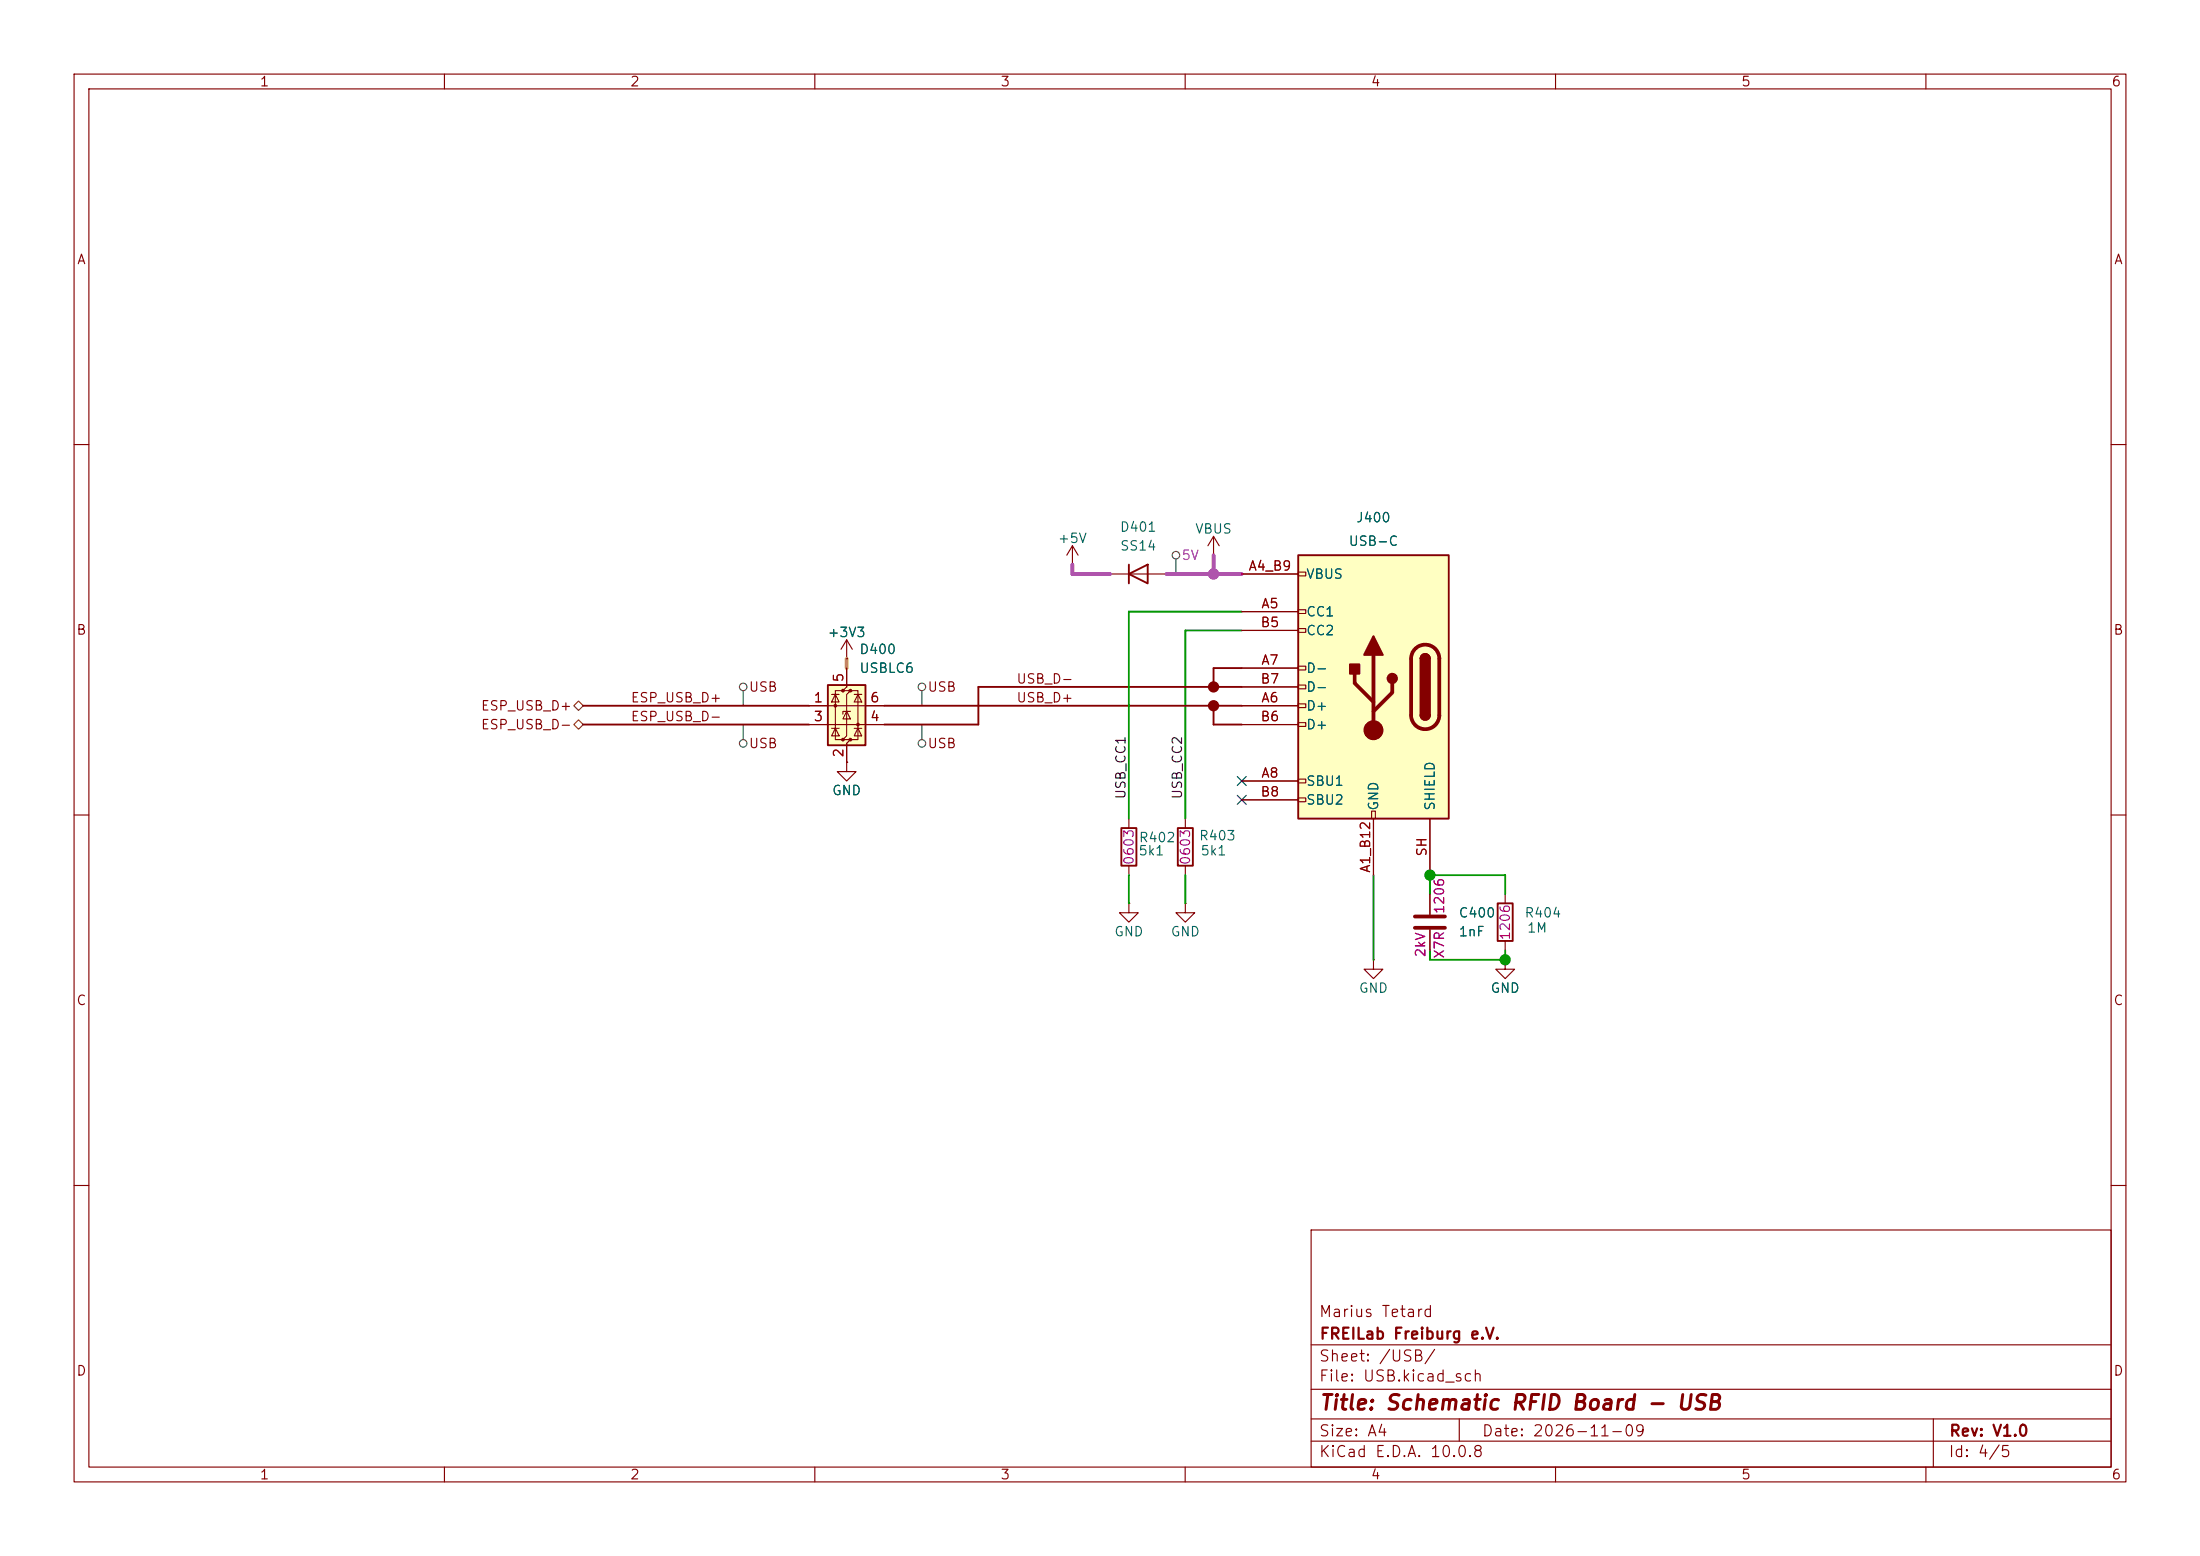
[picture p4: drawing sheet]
<svg xmlns="http://www.w3.org/2000/svg" width="297mm" height="210mm" viewBox="0 0 297 210" stroke-linecap="round" stroke-linejoin="round" font-family="sans-serif">
<g fill="none" stroke="#840000" stroke-width=".15">
<path d="M10 10h277v190h-277zM12 12h273v186h-273zM60 10v2M110 10v2M160 10v2M210 10v2M260 10v2M10 60h2M285 60h2M10 110h2M285 110h2M10 160h2"/>
<path d="M177 166h108v32h-108zM285 160h2M60 198v2M110 198v2M160 198v2M177 194.5h108M177 191.5h108M177 187.5h108M177 181.5h108M197 191.5v3M210 198v2M260 198v2"/>
<path d="M261 191.5v6.5"/>
</g>
<path d="M175.3 74.9h20.3v35.6h-20.3z" fill="#ffffc2"/>
<g fill="none" stroke="#840000" stroke-width=".15">
<path d="M144.8 76.2h.1M144.8 73.7l-.8 1.2M144.8 73.7l.7 1.2M144.8 73.7v2.5M167.6 77.5h7.7M175.3 77.2h1v.5h-1zM114.3 88.9h.1M114.3 86.4l-.8 1.2M114.3 86.4l.8 1.2M114.3 86.4v2.5M167.6 82.6h7.7M167.6 95.3h7.7"/>
<path d="M167.6 90.2h7.7M167.6 85.1h7.7M167.6 97.8h7.7M167.6 92.7h7.7M175.3 82.3h1v.5h-1zM175.3 84.8h1v.5h-1zM175.3 89.9h1v.5h-1zM175.3 92.5h1v.5h-1zM175.3 95h1v.5h-1zM175.3 97.5h1v.5h-1zM167.6 105.4h7.7M167.6 108h7.7"/>
<path d="M175.3 105.2h1v.5h-1zM175.3 107.7h1v.5h-1zM185.2 109.5h.5v1h-.5zM185.4 110.5v7.6M193 110.5v7.6M203.2 120.7v1.2M203.2 127v1.3"/>
</g>
<path d="M175.3 74.9h20.3v35.6h-20.3zM191.8 88.9a.64 .64 0 0 1 .6-.6 .64 .64 0 0 1 .6 .6M191.8 96.5a.64 .64 0 0 0 .6 .7 .64 .64 0 0 0 .6-.7M202.2 121.9h2v5.1h-2z" fill="none" stroke="#840000" stroke-width=".25"/>
<path d="M182.9 90.9v1.3l2.5 2.5M185.4 88.4v10.2M188 92.2v1.3l-2.6 2.5M191.1 87.6a1.9 1.9 0 0 1 2-.5 1.9 1.9 0 0 1 1.2 1.8v7.6a1.91 1.91 0 0 1-1.9 1.9 1.91 1.91 0 0 1-1.9-1.9v-7.6a1.9 1.9 0 0 1 .6-1.3z" fill="none" stroke="#840000" stroke-width=".51"/>
<g fill="#840000" stroke="#840000" stroke-width=".25">
<path d="M191.8 88.9h1.2v7.6h-1.2z"/>
<path d="M192 88.5a.64 .64 0 0 1 .6-.2 .64 .64 0 0 1 .4 .6h-1.2z"/>
<path d="M191.8 96.5h1.2a.64 .64 0 0 1-.6 .7 .64 .64 0 0 1-.6-.7z"/>
<path d="M185.4 85.9l1.3 2.5h-2.6z"/>
<path d="M182.2 89.7h1.3v1.2h-1.3z"/>
<circle cx="188" cy="91.6" r=".63"/>
</g>
<circle cx="185.4" cy="98.6" r="1.27" fill="#840000" stroke="#840000" stroke-width=".15"/>
<path d="M111.8 92.5h5v8.1h-5z" fill="#ffffc2"/>
<g fill="#840000">
<circle cx="112.8" cy="95.2" r=".25"/>
<circle cx="113.8" cy="93.2" r=".25"/>
<circle cx="113.8" cy="99.8" r=".25"/>
<circle cx="114.8" cy="93.2" r=".25"/>
<circle cx="114.8" cy="99.8" r=".25"/>
<circle cx="115.8" cy="97.8" r=".25"/>
</g>
<g fill="none" stroke="#840000" stroke-width=".15">
<path d="M149.9 77.5h7.6M163.8 74.9h.1M163.8 72.4l-.7 1.3M163.8 72.4l.8 1.3M163.8 72.4v2.5M167.6 77.5h7.7M109.2 95.3h10.2M109.2 97.8h10.2M112.3 98.3h1M112.3 93.7h1M112.8 93.7l.5 1h-1zM112.8 98.3l.5 1h-1z"/>
<path d="M113.8 93.2h-1v6.6h1M114.3 90.2v2.5l-.5 .5h1l-.5 .5v5.6l-.5 .5h1l-.5 .5v2.6M114.3 96l.5 1h-1zM114.3 88.9h.1M114.8 96h-1v.4M114.8 93.2h1v6.6h-1M115.3 98.3h1M115.3 93.7h1M115.8 93.7l.5 1h-1zM115.8 98.3l.5 1h-1zM167.6 95.3h7.7M167.6 97.8h7.7"/>
<path d="M167.6 82.6h7.7M167.6 90.2h7.7M167.6 85.1h7.7M167.6 92.7h7.7M114.3 102.9v1.2h1.3l-1.3 1.3-1.3-1.3h1.3M114.3 102.9h.1M152.4 110.5v1.3M152.4 116.8v1.3M160 110.5v1.3M160 116.8v1.3M167.6 105.4h7.7M167.6 108h7.7"/>
<path d="M185.4 110.5v7.6M193 110.5v7.6M152.4 121.9v1.3h1.3l-1.3 1.3-1.3-1.3h1.3M152.4 121.9h.1M160 121.9v1.3h1.3l-1.3 1.3-1.3-1.3h1.3M160 121.9h.1M185.4 129.5v1.3h1.3l-1.3 1.3-1.3-1.3h1.3M185.4 129.5h.1M193 120.7v2.7M193 125.5v2.8M203.2 129.5v1.3h1.3l-1.3 1.3-1.3-1.3h1.3M203.2 129.5h.1"/>
</g>
<path d="M152.4 77.5l2.5-1.3v2.5zM152.4 76.2v2.5M78.7 95.3h30.5M78.7 97.8h30.5M111.8 92.5h5v8.1h-5zM119.4 95.3h48.2M163.8 95.3v2.5h3.8M167.6 92.7h-35.5v5.1h-12.7M167.6 90.2h-3.8v2.5M151.4 111.8h2v5h-2zM159 111.8h2v5h-2z" fill="none" stroke="#840000" stroke-width=".25"/>
<path d="M191 123.7h4.1M191 125.2h4.1" fill="none" stroke="#840000" stroke-width=".51"/>
<g fill="none" stroke="#484848" stroke-width=".15">
<path d="M158.7 75.4v2.1M100.3 93.2v2.1M100.3 97.8v2M124.5 93.2v2.1M124.5 97.8v2"/>
<circle cx="158.8" cy="74.9" r=".51"/>
<circle cx="100.3" cy="92.7" r=".51"/>
<circle cx="124.5" cy="92.7" r=".51"/>
<circle cx="100.3" cy="100.3" r=".51"/>
<circle cx="124.5" cy="100.3" r=".51"/>
</g>
<path d="M77.5 97.8l.6-.6 .6 .6-.6 .6zM77.5 95.3l.6-.7 .6 .7-.6 .6z" fill="none" stroke="#725600" stroke-width=".15"/>
<path d="M167.6 85.1h-7.6v25.4M167.6 82.6h-15.2v27.9M152.4 118.1v3.8M160 118.1v3.8M185.4 118.1v11.4M193 120.7v-2.6h10.2v2.6M193 128.3v1.2h10.2v-1.2" fill="none" stroke="#009600" stroke-width=".25"/>
<path d="M114.3 88.9v1.3" fill="none" stroke="#c2c200" stroke-width=".51"/>
<path d="M144.8 76.2v1.3h5.1M157.5 77.5h10.1M163.8 74.9v2.6" fill="none" stroke="#c200c2" stroke-width=".51"/>
<path d="M167 107.3l1.2 1.3M167 104.8l1.2 1.2M168.2 107.3l-1.2 1.3M168.2 104.8l-1.2 1.2" fill="none" stroke="#000084" stroke-width=".15"/>
<circle cx="203.2" cy="129.5" r=".76" fill="#009600"/>
<circle cx="163.8" cy="95.2" r=".76" fill="#840000"/>
<circle cx="193" cy="118.1" r=".76" fill="#009600"/>
<circle cx="163.8" cy="92.7" r=".76" fill="#840000"/>
<circle cx="163.8" cy="77.5" r=".76" fill="#c200c2"/>
<text font-size="2" fill="#840000" x="178" y="190.8">Title: Schematic RFID Board - USB</text>
<g font-size="1.5" fill="#840000">
<text x="178" y="178.1">Marius Tetard</text>
<text x="178" y="184.1">Sheet: /USB/</text>
<text x="178" y="181.1">FREILab Freiburg e.V.</text>
<text x="178" y="186.8">File: USB.kicad_sch</text>
<text x="178" y="197">KiCad E.D.A. 10.0.8</text>
<text x="178" y="194.2">Size: A4</text>
<text x="200" y="194.2">Date: 2026-11-09</text>
<text x="263" y="197">Id: 4/5</text>
<text x="263" y="194.2">Rev: V1.0</text>
</g>
<g font-size="1.3" fill="#840000">
<text x="35" y="12">1</text>
<text x="85" y="12">2</text>
<text x="135" y="12">3</text>
<text x="185" y="12">4</text>
<text x="235" y="12">5</text>
<text x="285" y="12">6</text>
<text x="10.3" y="36">A</text>
<text x="285.3" y="36">A</text>
<text x="10.2" y="86">B</text>
<text x="285.2" y="86">B</text>
<text x="85.1" y="95.1">ESP_USB_D+</text>
<text x="101" y="93.7">USB</text>
<text x="125.1" y="93.7">USB</text>
<text x="137.1" y="95.1">USB_D+</text>
<text x="137.1" y="92.6">USB_D-</text>
<text x="64.8" y="98.8">ESP_USB_D-</text>
<text x="64.8" y="96.2">ESP_USB_D+</text>
<text x="85.1" y="97.7">ESP_USB_D-</text>
<text x="101" y="101.3">USB</text>
<text x="125.1" y="101.3">USB</text>
<text x="10.2" y="136">C</text>
<text x="285.2" y="136">C</text>
<text x="10.2" y="186">D</text>
<text x="285.2" y="186">D</text>
<text x="35" y="200">1</text>
<text x="85" y="200">2</text>
<text x="135" y="200">3</text>
<text x="185" y="200">4</text>
<text x="235" y="200">5</text>
<text x="285" y="200">6</text>
</g>
<g font-size="1.3" fill="#006464">
<text x="183" y="70.8">J400</text>
<text x="142.7" y="73.6">+5V</text>
<text x="151.1" y="72.1">D401</text>
<text x="151.1" y="74.6">SS14</text>
<text x="161.3" y="72.3">VBUS</text>
<text x="182" y="74">USB-C</text>
<text x="176.2" y="78.4">VBUS</text>
<text x="176.2" y="83.5">CC1</text>
<text x="111.6" y="86.3">+3V3</text>
<text x="115.9" y="88.6">D400</text>
<text x="176.2" y="86.1">CC2</text>
<text x="115.9" y="91.1">USBLC6</text>
<text x="176.2" y="91.1">D-</text>
<text x="176.2" y="93.7">D-</text>
<text x="176.2" y="96.2">D+</text>
<text x="176.2" y="98.8">D+</text>
<text x="112.2" y="107.6">GND</text>
<text x="176.2" y="106.4">SBU1</text>
<text x="153.7" y="114">R402</text>
<text x="161.8" y="113.7">R403</text>
<text x="176.2" y="108.9">SBU2</text>
<text x="186.4" y="109.5" transform="rotate(-90 186.4 109.5)">GND</text>
<text x="194" y="109.5" transform="rotate(-90 194 109.5)">SHIELD</text>
<text x="153.6" y="115.8">5k1</text>
<text x="162" y="115.8">5k1</text>
<text x="196.8" y="124.2">C400</text>
<text x="205.7" y="124.2">R404</text>
<text x="150.3" y="126.7">GND</text>
<text x="158" y="126.7">GND</text>
<text x="196.8" y="126.7">1nF</text>
<text x="206.1" y="126.2">1M</text>
<text x="183.4" y="134.3">GND</text>
<text x="201.1" y="134.3">GND</text>
</g>
<text font-size="1.3" fill="#c200c2" x="159.4" y="75.9">5V</text>
<g font-size="1.3" fill="#a90000">
<text x="168.5" y="77.3">A4_B9</text>
<text x="170.2" y="82.4">A5</text>
<text x="170.1" y="85">B5</text>
<text x="109.8" y="95.1">1</text>
<text x="114.2" y="92.2" transform="rotate(-90 114.2 92.2)">5</text>
<text x="117.4" y="95.1">6</text>
<text x="170.1" y="92.6">B7</text>
<text x="170.2" y="95.1">A6</text>
<text x="170.2" y="90">A7</text>
<text x="109.8" y="97.7">3</text>
<text x="117.4" y="97.7">4</text>
<text x="170.1" y="97.7">B6</text>
<text x="114.2" y="102.3" transform="rotate(-90 114.2 102.3)">2</text>
<text x="170.1" y="107.8">B8</text>
<text x="170.2" y="105.3">A8</text>
<text x="185.3" y="117.9" transform="rotate(-90 185.3 117.9)">A1_B12</text>
<text x="192.9" y="115.7" transform="rotate(-90 192.9 115.7)">SH</text>
</g>
<g font-size="1.3" fill="#0f0f0f">
<text x="152.3" y="108" transform="rotate(-90 152.3 108)">USB_CC1</text>
<text x="159.9" y="108" transform="rotate(-90 159.9 108)">USB_CC2</text>
</g>
<g font-size="1.3" fill="#840084">
<text x="153.4" y="116.8" transform="rotate(-90 153.4 116.8)">0603</text>
<text x="161" y="116.8" transform="rotate(-90 161 116.8)">0603</text>
<text x="195.3" y="123.5" transform="rotate(-90 195.3 123.5)">1206</text>
<text x="192.7" y="129.3" transform="rotate(-90 192.7 129.3)">2kV</text>
<text x="195.3" y="129.5" transform="rotate(-90 195.3 129.5)">X7R</text>
<text x="204.2" y="127" transform="rotate(-90 204.2 127)">1206</text>
</g>
</svg>
